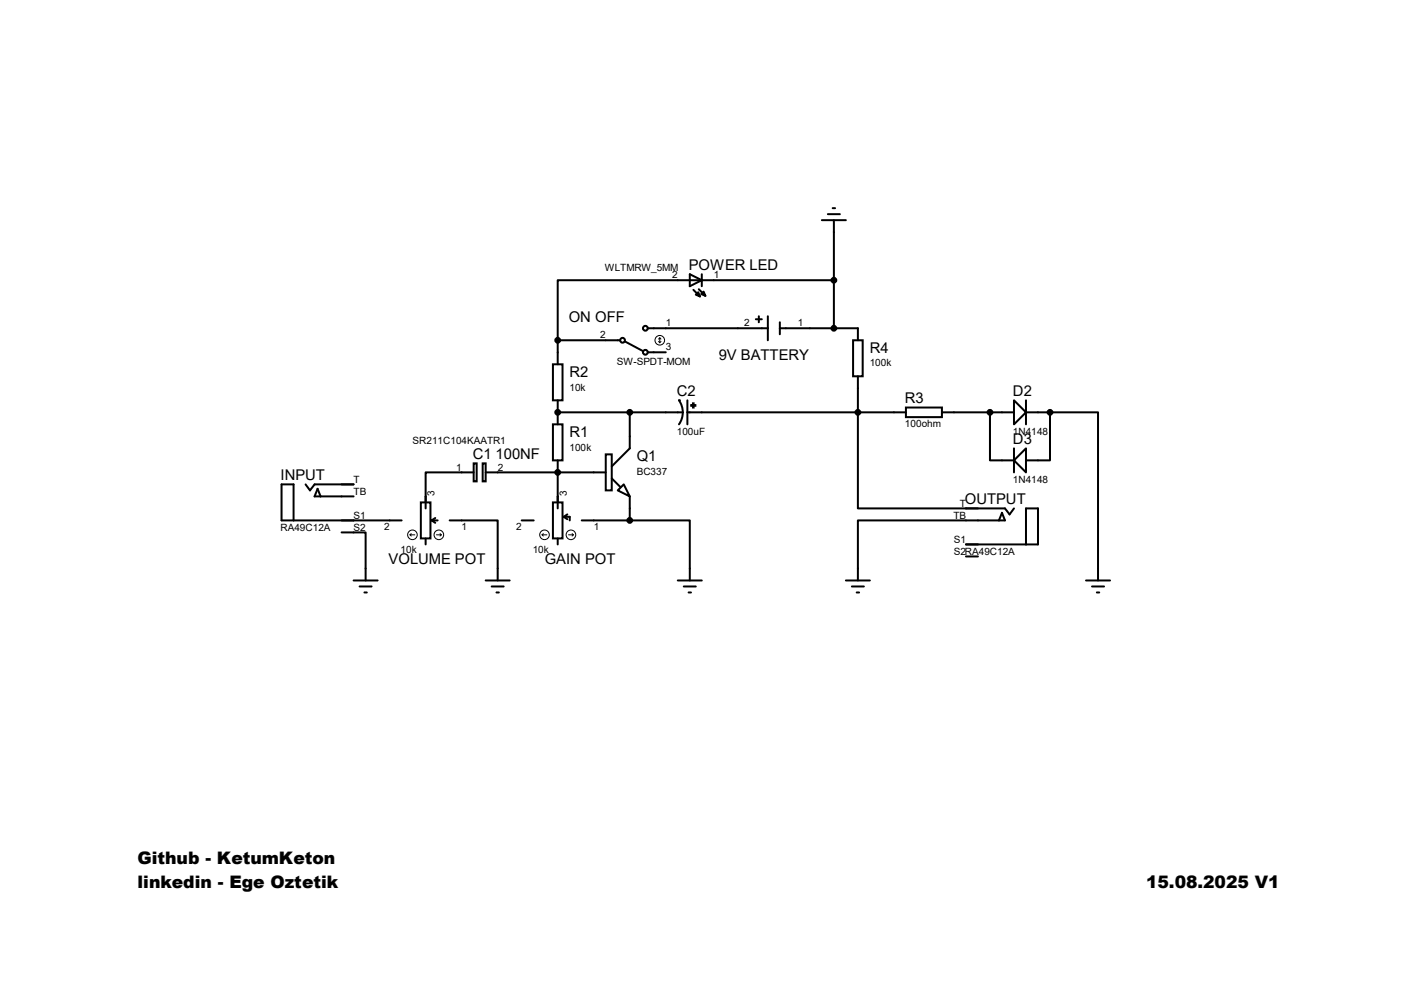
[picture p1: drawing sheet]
<svg xmlns="http://www.w3.org/2000/svg" width="297mm" height="210mm" viewBox="0 0 297 210" stroke-linecap="round" stroke-linejoin="round" font-family="sans-serif">
<g fill="none" stroke="#000" stroke-width=".42">
<path d="M145.9 58l2.6 1.3-2.6 1.2zM148.5 58v2.5M173.9 46.6h5M175.1 45.3h2.6M176.1 44h.6M176.4 59.3h-58.4v12.7M176.4 46.6v22.8M117 77h2v7.7h-2zM118 72v5M118 72h13.2M132.2 72.2l3.8 2.1M137 69.4h25.4"/>
<path d="M137 74.5h3.8M146.7 61.3l1.4 1.4M147.7 61.8l.4 .9-.9-.4zM147.8 61.2l1.4 1.4M148.8 61.7l.4 .9-.9-.4zM159.9 67.5h1.3M160.5 66.9v1.3M162.4 66.9v5.1M165 69.4h16.5v2.6M165 68.2v2.5M180.5 72h2v7.6h-2zM181.5 79.6v27.9h31.1l1 1.3 .9-1.3"/>
<path d="M100.2 98h.6v3.8h-.6zM100.2 99.9h-10.2v7.6M102.1 98h.6v3.8h-.6zM102.7 99.9h25.4M117 89.7h2v7.7h-2zM118 84.7v5M118 97.4v10.1M118 87.2h26.4M128.1 96.1h1.3v7.6h-1.3zM133.2 87.2v7.6l-3.8 3.8M143.6 84.7a4.4 4.4 0 0 1 0 5M145.4 87.2h46.2"/>
<path d="M145.4 84.7v5M146.2 85.7h.9v.1h-.9zM146.6 85.3h.1v.9h-.1zM191.6 86.2h7.7v2h-7.7zM199.3 87.2h15.2M209.4 87.2v10.2h5.1M214.5 84.7l2.5 2.5-2.5 2.5zM214.5 97.4l2.5-2.6v5.1zM214.5 94.8v5.1M217 87.2h5.1M217 84.7v5M222.1 87.2v10.2h-5.1"/>
<path d="M222.1 87.2h10.2v35.6M62.1 110.1v-7.7h-2.5v7.7h25.4M64.6 102.4l1 1.3 .9-1.3h8.3M67.8 105l-.6-1.6-.7 1.6h8.3M72.3 112.6h5v10.2M89 106.3h2.1v7.6h-2.1zM90 113.9v1.2M91.3 110.1h1.3M91.3 110.1l.8 .5M92.1 109.6l-.8 .5M95.1 110.1h10.2v12.7M110.4 110.1h2.5"/>
<path d="M117 106.3h2v7.6h-2zM118 113.9v1.2M119.3 109.3l.7 .5M119.3 109.3h1.2v.8M120 108.8l-.7 .5M123.1 110.1h10.1M129.4 101.2l1.8 1.8M130.7 103.7l1.3-1.3 1.2 2.6zM133.2 110.1h12.7v12.7M133.2 105v5.1M204.3 115.1h15.3v-7.6h-2.6v7.6M204.3 117.7h2.6"/>
<path d="M211.3 110.1l.7-1.6 .6 1.6h-31.1v12.7M74.8 122.8h5.1M76.1 124h2.5M77.1 125.3h.5M102.7 122.8h5.1M104 124h2.6M105 125.3h.5M143.4 122.8h5.1M144.7 124h2.5M145.7 125.3h.5M178.9 122.8h5.1M180.2 124h2.6"/>
<path d="M181.2 125.3h.5M229.7 122.8h5.1M231 124h2.6M232 125.3h.5"/>
<circle cx="131.7" cy="72" r=".51"/>
<circle cx="136.5" cy="74.5" r=".51"/>
<circle cx="136.5" cy="69.4" r=".51"/>
</g>
<g fill="#000">
<circle cx="118" cy="99.9" r=".21"/>
<circle cx="118" cy="87.2" r=".21"/>
<circle cx="143.6" cy="84.7" r=".21"/>
</g>
<g fill="none" stroke="#000" stroke-width=".21">
<path d="M139.3 72.2l.3 .3M139.6 71.5v1M139.6 71.5l-.3 .2M139.6 71.5l.2 .2M139.8 72.2l-.2 .3M86.7 113.1l.3 .3M86.7 113.1h1.1M87 112.9l-.3 .2M92.3 113.1h1M93.1 112.9l.2 .2M93.3 113.1l-.2 .3M114.7 113.1h1"/>
<path d="M114.7 113.1l.2 .3M114.9 112.9l-.2 .2M120.3 113.1h1M121 112.9l.3 .2M121.3 113.1l-.3 .3"/>
<circle cx="139.6" cy="72" r="1.02"/>
<circle cx="87.2" cy="113.1" r="1.02"/>
<circle cx="92.8" cy="113.1" r="1.02"/>
<circle cx="115.2" cy="113.1" r="1.02"/>
<circle cx="120.8" cy="113.1" r="1.02"/>
</g>
<g fill="#000" stroke="#000" stroke-width=".42">
<circle cx="176.4" cy="59.3" r=".51"/>
<circle cx="118" cy="72" r=".51"/>
<circle cx="176.4" cy="69.4" r=".51"/>
<circle cx="118" cy="99.9" r=".51"/>
<circle cx="118" cy="87.2" r=".51"/>
<circle cx="133.2" cy="87.2" r=".51"/>
<circle cx="181.5" cy="87.2" r=".51"/>
<circle cx="209.4" cy="87.2" r=".51"/>
<circle cx="222.1" cy="87.2" r=".51"/>
<circle cx="133.2" cy="110.1" r=".51"/>
</g>
<g font-size="3.6">
<text x="29.1" y="182.7">Github - KetumKeton</text>
<text x="29.1" y="187.7">linkedin - Ege Oztetik</text>
<text x="242.4" y="187.7">15.08.2025 V1</text>
</g>
<g font-size="3.1">
<text x="145.7" y="57.1">POWER LED</text>
<text x="120.3" y="68">ON OFF</text>
<text x="152.1" y="76.2">9V BATTERY</text>
<text x="184" y="74.6">R4</text>
<text x="120.5" y="79.7">R2</text>
<text x="143.2" y="83.8">C2</text>
<text x="214.3" y="83.8">D2</text>
<text x="191.4" y="85.3">R3</text>
<text x="120.5" y="92.4">R1</text>
<text x="214.3" y="93.9">D3</text>
<text x="59.4" y="101.6">INPUT</text>
<text x="100" y="97.1">C1 100NF</text>
<text x="134.7" y="97.5">Q1</text>
<text x="204.1" y="106.6">OUTPUT</text>
<text x="82.2" y="119.2">VOLUME POT</text>
<text x="115.2" y="119.2">GAIN POT</text>
</g>
<g font-size="2.1">
<text x="127.9" y="57.2">WLTMRW_5MM</text>
<text x="142.2" y="58.9">2</text>
<text x="151" y="58.9">1</text>
<text x="127" y="71.6">2</text>
<text x="140.8" y="69">1</text>
<text x="157.4" y="69">2</text>
<text x="168.8" y="69">1</text>
<text x="130.5" y="77.2">SW-SPDT-MOM</text>
<text x="140.8" y="74.1">3</text>
<text x="184" y="77.5">100k</text>
<text x="120.5" y="82.6">10k</text>
<text x="87.3" y="93.8">SR211C104KAATR1</text>
<text x="120.5" y="95.3">100k</text>
<text x="143.2" y="91.9">100uF</text>
<text x="191.4" y="90.4">100ohm</text>
<text x="214.3" y="91.9">1N4148</text>
<text x="96.5" y="99.5">1</text>
<text x="105.3" y="99.5">2</text>
<text x="134.7" y="100.4">BC337</text>
<text x="74.8" y="102.1">T</text>
<text x="74.8" y="104.6">TB</text>
<text x="91.9" y="105" transform="rotate(-90 91.9 105)">3</text>
<text x="119.9" y="105" transform="rotate(-90 119.9 105)">3</text>
<text x="203.1" y="107.1">T</text>
<text x="214.3" y="102.1">1N4148</text>
<text x="59.4" y="112.2">RA49C12A</text>
<text x="74.8" y="109.7">S1</text>
<text x="74.8" y="112.2">S2</text>
<text x="81.2" y="112">2</text>
<text x="97.7" y="112">1</text>
<text x="109.2" y="112">2</text>
<text x="125.6" y="112">1</text>
<text x="201.7" y="109.7">TB</text>
<text x="84.8" y="117.1">10k</text>
<text x="112.7" y="117.1">10k</text>
<text x="201.8" y="114.8">S1</text>
<text x="201.8" y="117.3">S2RA49C12A</text>
</g>
</svg>
